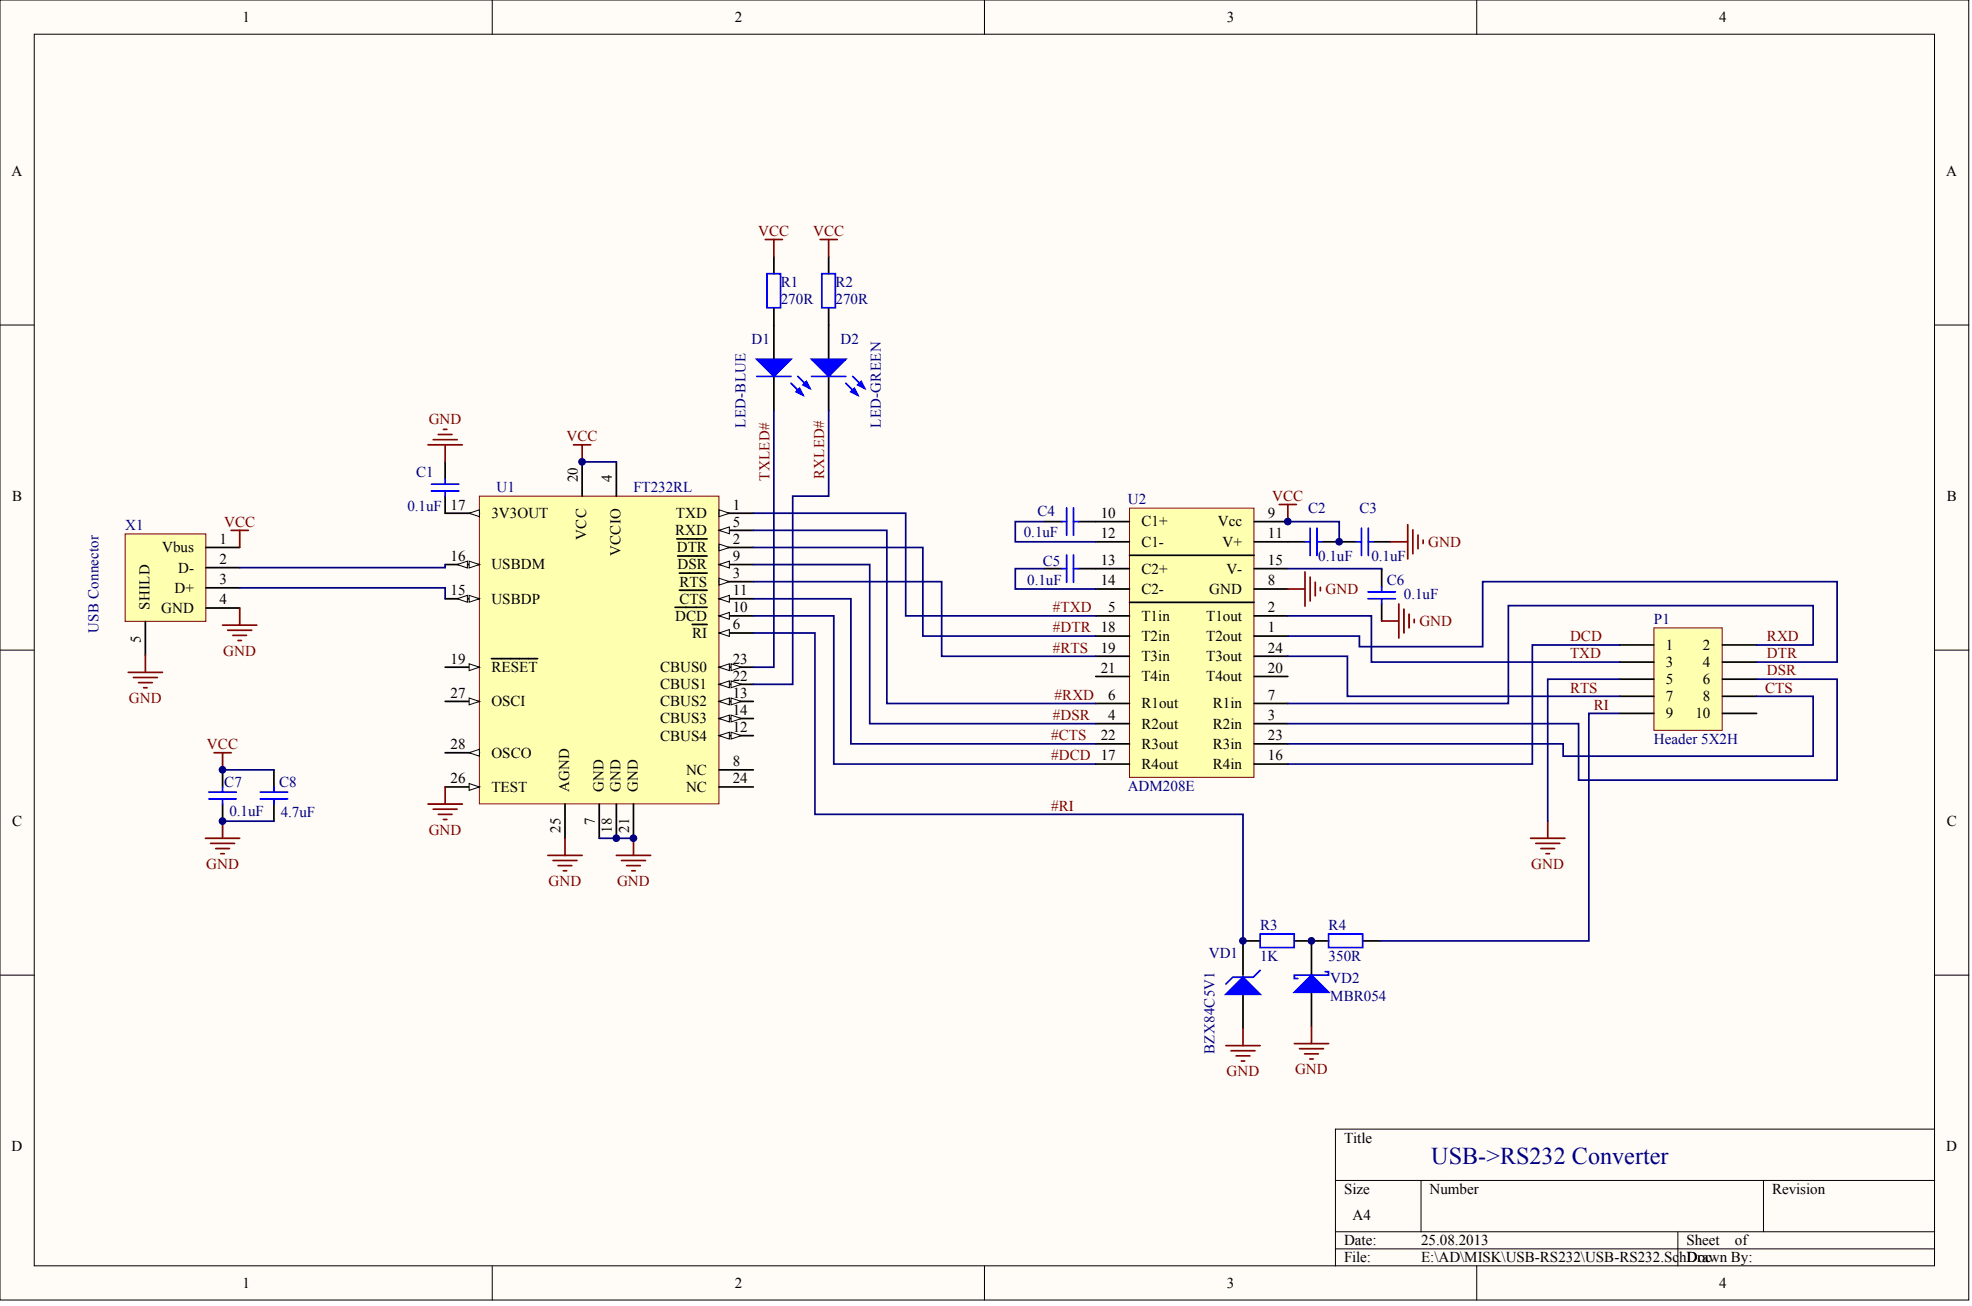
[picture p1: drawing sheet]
# Altium project USB-RS232.PrjPcb
1 sheet, 20 parts. Net scope: global (net labels, ports and power ports of the same name join across sheets).
Board file: USB-RS232.PcbDoc

## Sheet USB-RS232.SchDoc
size A4

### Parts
C1  value 0.1uF  [C0603]  (hidden comment: CAP_SMD)
C2  value 0.1uF  [C0603]  (hidden comment: CAP_SMD)
C3  value 0.1uF  [C0603]  (hidden comment: CAP_SMD)
C4  value 0.1uF  [C0603]  (hidden comment: CAP_SMD)
C5  value 0.1uF  [C0603]  (hidden comment: CAP_SMD)
C6  value 0.1uF  [C0603]  (hidden comment: CAP_SMD)
C7  value 0.1uF  [C0603]  (hidden comment: CAP_SMD)
C8  value 4.7uF  [C0805]  (hidden comment: CAP_SMD)
D1  LED-BLUE  [LED]
D2  LED-GREEN  [LED]
P1  Header 5X2H  [HDR2X5H]
R1  value 270R  [C0603]  (hidden comment: RES_SMD)
R2  value 270R  [C0603]  (hidden comment: RES_SMD)
R3  value 1K  [C0603]  (hidden comment: RES_SMD)
R4  value 350R  [C0603]  (hidden comment: RES_SMD)
U1  FT232RL  [SSOP-28_N]
U2  ADM208E  [SOIC-24]
VD1  BZX84C5V1  [SOT23]
VD2  MBR054  [SOD-123]
X1  USB Connector  [USBB-1J]

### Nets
GND: C1.1 C3.1 C6.2 C7.2 C8.2 P1.5 U1.7(GND) U1.18(GND) U1.21(GND) U1.25(AGND) U1.26(TEST) U2.8(GND) VD1.1(A) VD2.2(A) X1.4(GND) X1.5(SHILD)
VCC: C2.1 C3.2 C7.1 C8.1 R1.2 R2.2 U1.4(VCCIO) U1.20(VCC) U2.9(Vcc) X1.1(Vbus)
#CTS: U1.11(~{CTS}) U2.22(R3out)
#DCD: U1.10(~{DCD}) U2.17(R4out)
#DSR: U1.9(~{DSR}) U2.4(R2out)
#DTR: U1.2(~{DTR}) U2.18(T2in)
#RI: R3.1 U1.6(~{RI}) VD1.3(K)
#RTS: U1.3(~{RTS}) U2.19(T3in)
#RXD: U1.5(RXD) U2.6(R1out)
#TXD: U1.1(TXD) U2.5(T1in)
CTS: P1.8 U2.23(R3in)
DCD: P1.1 U2.16(R4in)
DSR: P1.6 U2.3(R2in)
DTR: P1.4 U2.1(T2out)
RI: P1.9 R4.2
RTS: P1.7 U2.24(T3out)
RXD: P1.2 U2.7(R1in)
RXLED#: D2.2(K) U1.22(CBUS1)
TXD: P1.3 U2.2(T1out)
TXLED#: D1.2(K) U1.23(CBUS0)
NetC1_2: C1.2 U1.17(3V3OUT)
NetC2_2: C2.2 U2.11(V+)
NetC4_1: C4.1 U2.12(C1-)
NetC4_2: C4.2 U2.10(C1+)
NetC5_1: C5.1 U2.14(C2-)
NetC5_2: C5.2 U2.13(C2+)
NetC6_1: C6.1 U2.15(V-)
NetD1_1: D1.1(A) R1.1
NetD2_1: D2.1(A) R2.1
NetR3_2: R3.2 R4.1 VD2.1(K)
NetU1_15: U1.15(USBDP) X1.3(D+)
NetU1_16: U1.16(USBDM) X1.2(D-)

Not connected (* = marked no-connect by the designer): P1 10; U1 8(NC) 12(CBUS4) 13(CBUS2) 14(CBUS3) 19(~{RESET}) 24(NC) 27(OSCI) 28(OSCO); U2 20(T4out) 21(T4in); VD1 2

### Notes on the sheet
- USB->RS232 Converter
